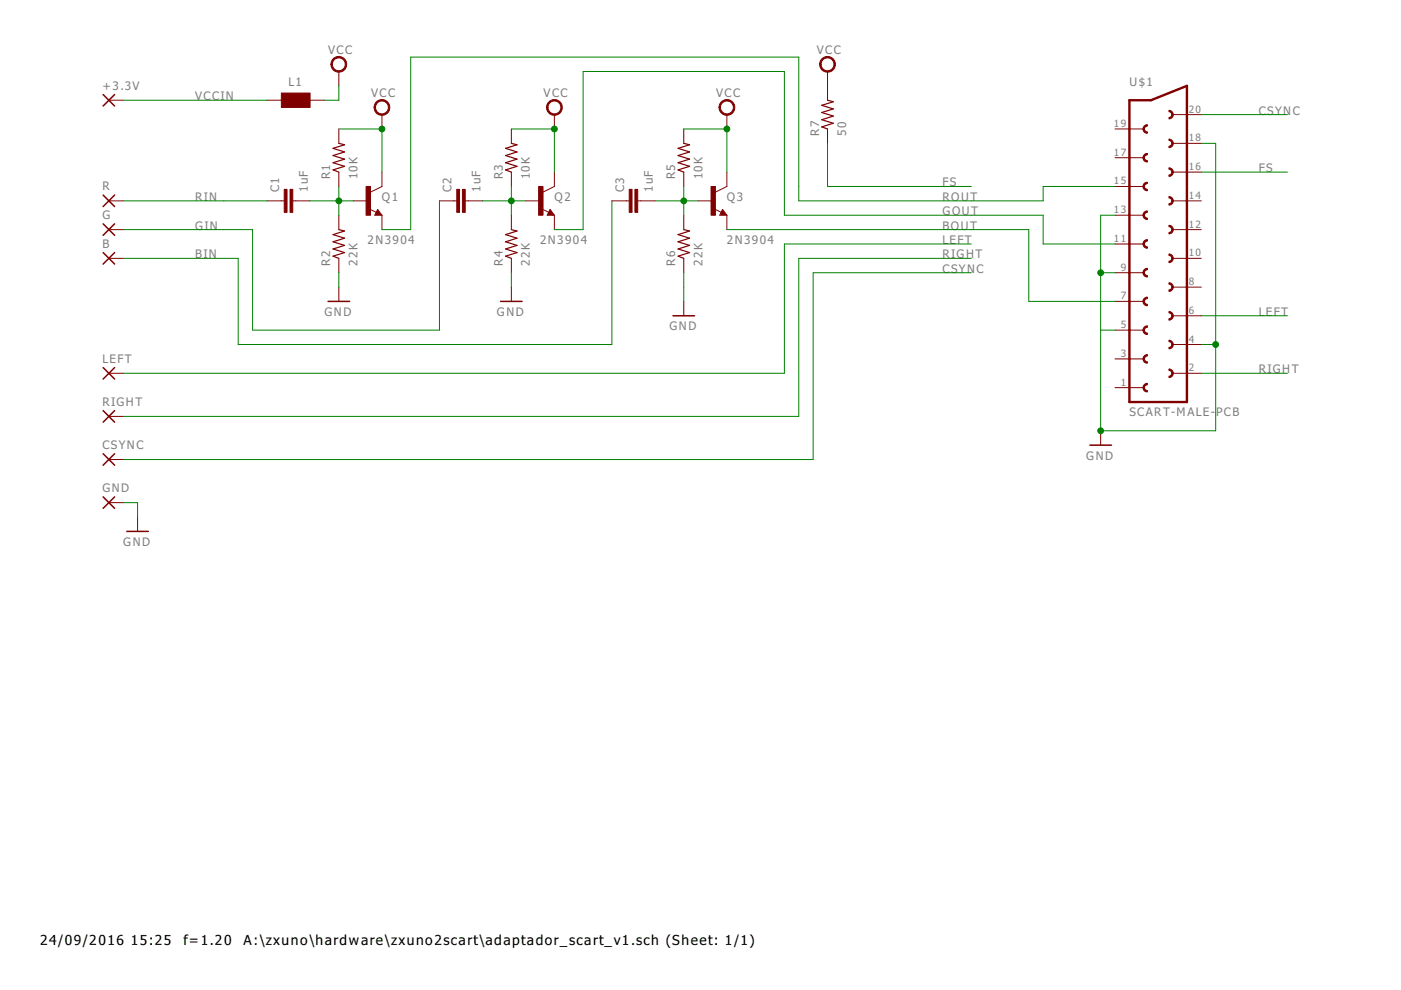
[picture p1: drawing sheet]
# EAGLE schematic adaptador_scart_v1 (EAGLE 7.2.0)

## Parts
+3.3V  SMD2  [SMD1,27-2,54]
B  SMD2  [SMD1,27-2,54]
C1  1uF  C-EUC1206K  [C1206K]
C2  1uF  C-EUC1206K  [C1206K]
C3  1uF  C-EUC1206K  [C1206K]
CSYNC  SMD2  [SMD1,27-2,54]
G  SMD2  [SMD1,27-2,54]
GND  SMD2  [SMD1,27-2,54]
L1  WE-CBF_0805  [0805]
LEFT  SMD2  [SMD1,27-2,54]
Q1  2N3904  BC847CSMD  [SOT23]
Q2  2N3904  BC847CSMD  [SOT23]
Q3  2N3904  BC847CSMD  [SOT23]
R  SMD2  [SMD1,27-2,54]
R1  10K  R-US_R0805  [R0805]
R2  22K  R-US_R0805  [R0805]
R3  10K  R-US_R0805  [R0805]
R4  22K  R-US_R0805  [R0805]
R5  10K  R-US_R0805  [R0805]
R6  22K  R-US_R0805  [R0805]
R7  50  R-US_R0805  [R0805]
RIGHT  SMD2  [SMD1,27-2,54]
U$1  SCART-MALE-PCB  [SCART-PCB]

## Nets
BIN: B.1(P) C3.1
BOUT: Q3.2(E) U$1.7
CSYNC: CSYNC.1(P) U$1.20
FS: R7.1 U$1.16
GIN: C2.1 G.1(P)
GND: GND.1(P) R2.1 R4.1 R6.1 U$1.4 U$1.5 U$1.9 U$1.13 U$1.18
GOUT: Q2.2(E) U$1.11
LEFT: LEFT.1(P) U$1.6
N$4: C1.2 Q1.1(B) R1.1 R2.2
N$8: C3.2 Q3.1(B) R5.1 R6.2
N$11: C2.2 Q2.1(B) R3.1 R4.2
RIGHT: RIGHT.1(P) U$1.2
RIN: C1.1 R.1(P)
ROUT: Q1.2(E) U$1.15
VCC: L1.2 Q1.3(C) Q2.3(C) Q3.3(C) R1.2 R3.2 R5.2 R7.2
VCCIN: +3.3V.1(P) L1.1
Unconnected: U$1.1 U$1.3 U$1.8 U$1.10 U$1.12 U$1.14 U$1.17 U$1.19

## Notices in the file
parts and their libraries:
wuerth-elektronik: Copyright: Würth Elektronik eiSos
